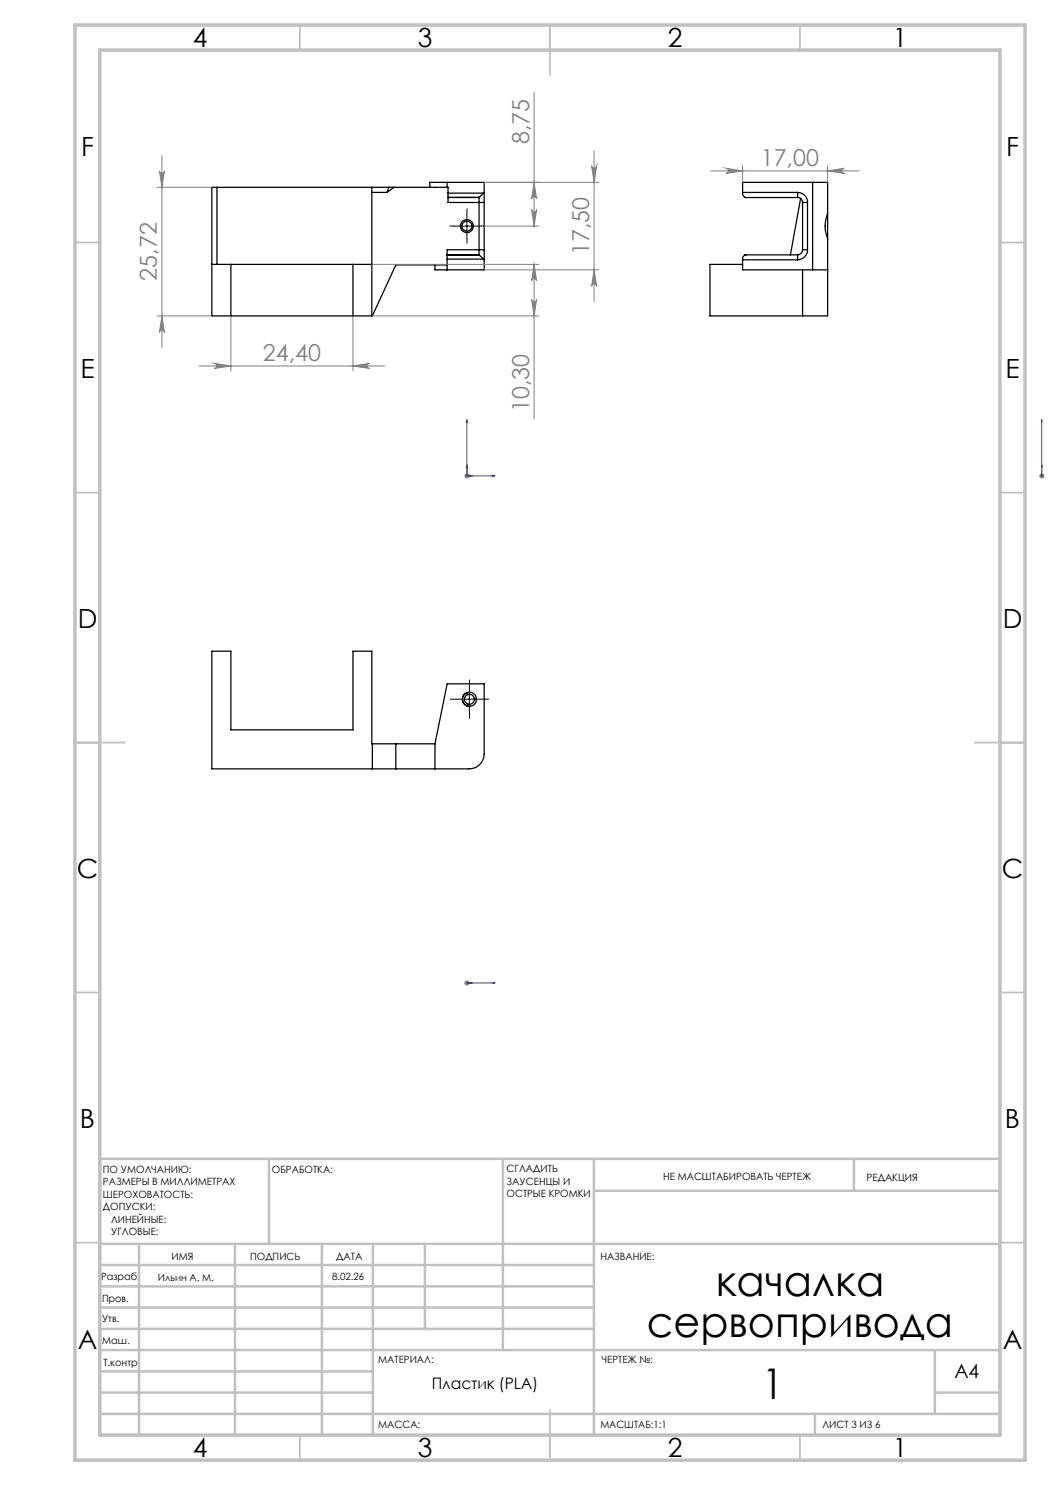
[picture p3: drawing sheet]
<svg xmlns="http://www.w3.org/2000/svg" width="210mm" height="297mm" viewBox="0 0 210 297" stroke-linecap="round" stroke-linejoin="round" font-family="sans-serif">
<g fill="none" stroke="#000" stroke-width=".25">
<path d="M43.4 37.5v15.4M74.4 37.5v25.7M74.4 38.5h3M77.8 37.5l-.4 1M78.8 37.5l-1.4 1M86 37.5v-1h10.8v2M89.4 36.5v1M89.6 38.6v.9M89.6 39.5v1h7.2M89.6 38.6v-1.1h-47.2v25.7h32.1l4.7-10.2h10.2M89.6 38.6h7.1M89.6 39.5h6.2"/>
<path d="M89.6 39.5h.1M95.8 39.5v11.5M95.8 39.5h.1M96.7 38.6l-.9 .9M96.8 38.5v2M96.8 38.5l-.1 .1M148.5 38.5h11M159.5 38.5a1.99 1.99 0 0 1 2 2M159.5 39.5a.96 .96 0 0 1 1 1M159.5 38.5v1M160.1 39.7l-2 11.3M162.5 36.5h3v6.1"/>
<path d="M162.5 36.5h-14v2.3l.5 .7h10.5M162.5 36.5v17.5M42.4 52.9h32M46.2 52.9v10.3M70.6 52.9v10.3M89.4 51h6.4l.9 .8M89.4 51v.8M89.4 51h.1M89.4 51.8v2.2M89.4 51.8h7.3M94.4 45.2h.3M96.7 51.8l.1 .2"/>
<path d="M96.8 49.9h-7.4v1.1M96.8 49.9v2.1M96.8 52v2h-9.8v-1M96.8 40.5v9.4M148.5 52h11M149 51l-.5 .6v2.4h14M149 51h.1M149 51h10.5M159.5 51v1M160.5 49.9a1.02 1.02 0 0 1-1 1.1M160.5 40.5h1M160.5 49.9h1"/>
<path d="M160.5 40.5v9.4M160.5 54v9.2M161.5 49.9a1.99 1.99 0 0 1-2 2.1M161.5 40.5v9.4M162.5 54h3M165.5 42.6a7 7 0 0 0 0 5.2M165.5 42.6v5.2M165.5 47.8v15.4h-23.5v-10.3h6.5M42.4 130.2h3.8v15.8h24.4v-15.8h3.8v18.6h12.6l2.4-12h7.4v14a3 3 0 0 1-3 3h-51.4zM93.4 138.6a1.41 1.41 0 0 0-.3 2.4M93.4 138.6l.1 .3M93.4 138.5v.1"/>
<path d="M93.5 138.9a1 1 0 0 0-.6 1 1 1 0 0 0 .6 .9M93.5 138.9a1.01 1.01 0 0 1 1.4 1 1.01 1.01 0 0 1-1.4 .9M94.9 139.8h.1M74.5 148.8v5M79.2 148.8v5M87 148.8v5M93.5 140.8l-.1 .4h.1M93.8 141.2h.2"/>
<circle cx="93.4" cy="45.2" r=".99"/>
<circle cx="93.4" cy="45.2" r="1.3"/>
<circle cx="93.9" cy="139.8" r="1.41"/>
</g>
<g fill="none" stroke="#00f" stroke-width=".2">
<path d="M93.4 93l.1 .5h-.3zM93.4 83.9l.1 .6h-.3zM93.4 83.9v11.3h5.6M93.9 95l.6 .2-.6 .1zM98.5 95l.5 .2-.5 .1zM208.4 95v.3zM208.4 93v.5v-.5M208.4 95.2h.1M208.4 83.9v.6v-.6M208.4 83.9v11.3M93.2 196.6h.3zM93.4 196.6h.1"/>
<path d="M93.4 196.6h5.6M94.5 196.6h-.6h.6M99 196.6h-.5h.5"/>
</g>
<g fill="none" stroke="#808080" stroke-width=".2">
<path d="M106.8 18.5v26.7M31.4 37.5h11M31.9 34.2a.49 .49 0 0 0 .5 .4 .49 .49 0 0 0 .5-.4l-.5 3.3zM32.4 31.1v38.4M96.8 36.5h23M106.8 36.5l.5 3.3a.49 .49 0 0 0-.5-.5 .49 .49 0 0 0-.5 .5zM118.3 33.2a.51 .51 0 0 0 .5 .5 .51 .51 0 0 0 .5-.5l-.5 3.3zM118.8 30.1v30.2M142.2 34.2h29.7M145.2 33.7l3.3 .5-3.3 .5a.51 .51 0 0 0 .5-.5 .51 .51 0 0 0-.5-.5zM148.5 33.2v3.3M165.5 33.2v3.3"/>
<path d="M165.5 34.2l3.3-.5a.51 .51 0 0 0-.5 .5 .51 .51 0 0 0 .5 .5zM74.4 52.9h33.4M96.8 54h23M96.9 45.2h10.9M106.3 41.9a.49 .49 0 0 0 .5 .5 .49 .49 0 0 0 .5-.5l-.5 3.3zM106.3 59.9a.49 .49 0 0 0 .5 .5 .49 .49 0 0 0 .5-.5l-.5 3.3zM106.8 52.9l.5 3.3a.49 .49 0 0 0-.5-.5 .49 .49 0 0 0-.5 .5zM106.8 52.9v30.9M118.8 54l.5 3.3a.51 .51 0 0 0-.5-.5 .51 .51 0 0 0-.5 .5zM31.4 63.2h11M32.4 63.2l.5 3.3a.49 .49 0 0 0-.5-.5 .49 .49 0 0 0-.5 .5zM39.8 73.2h37.1"/>
<path d="M42.9 72.7l3.3 .5-3.3 .5a.51 .51 0 0 0 .5-.5 .51 .51 0 0 0-.5-.5zM46.2 63.2v11M70.6 63.2v11M70.6 73.2l3.3-.5a.51 .51 0 0 0-.5 .5 .51 .51 0 0 0 .5 .5zM74.5 63.2h33.3M92.9 95.2h1M93 94.8l.7 .7M93.4 94.7v1M93.7 94.8l-.7 .7M207.9 95.2h.9M208 94.8l.7 .7M208.4 94.7v1"/>
<path d="M208.7 94.8l-.7 .7M92.9 196.6h1M93 196.2l.7 .8M93.4 196.1v1M93.7 196.2l-.7 .8"/>
</g>
<path d="M90.9 45.2h-1M93.4 42.7v-1M93.4 47.7v1M95.9 45.2h1M91.4 139.8h-1.4M93.9 137.3v-1.4M96.4 139.8h1.4M93.9 142.3v1.4" fill="none" stroke="#000" stroke-width=".2" stroke-dasharray="15.2 1.3 1.3 1.3" stroke-linecap="butt"/>
<g fill="none" stroke="#c0c0c0" stroke-width=".35">
<path d="M60 5v5M110 5v10M160 5v5M15 48.5h5M200 48.5h5M15 98.5h5M200 98.5h5M15 148.5h10M195 148.5h10M15 198.5h5M200 198.5h5M15 248.5h5"/>
<path d="M200 248.5h5M60 287v5M110 282v10M160 287v5"/>
</g>
<g fill="none" stroke="#c0c0c0" stroke-width=".5">
<path d="M53.8 231.8v17M100.6 231.8v38.2M118.8 231.8v55.2M118.8 238.2h81.2M170.8 231.8v6.4M200 231.8h-180v55.2M20 248.8h180M20 257.3h98.8M20 253h98.8M27.8 248.8v38.2M47 248.8v38.2M64.4 248.8v38.2"/>
<path d="M74.6 248.8v38.2M85 248.8v17M20 265.8h98.8M20 261.5h98.8M20 278.5h54.6M20 274.3h54.6M20 270h180M187 278.5h13M187 270v12.8M20 282.8h180M163 282.8v4.2"/>
</g>
<path d="M15 5h190v287h-190zM20 10h180v277h-180z" fill="none" stroke="#c0c0c0" stroke-width=".7"/>
<path d="M90.9 45.2h5M93.4 42.7v5M91.4 139.8h5M93.9 137.4v4.9" fill="none" stroke="#000" stroke-width=".2"/>
<g fill="#00f">
<path d="M98.5 95l.5 .2-.5 .1zM93.4 83.9l.1 .6h-.3z"/>
<path d="M208.4 95v.3zM208.4 93v.5zM98.5 196.6h.5zM93.2 196.6h.3zM93.9 196.6h.6zM93.2 196.6h.3z"/>
<path d="M93.9 95l.6 .2-.6 .1zM93.4 93l.1 .5h-.3zM208.4 95v.3zM208.4 83.9v.6z"/>
</g>
<g fill="#808080">
<path d="M42.9 72.7l3.3 .5-3.3 .5a.51 .51 0 0 0 .5-.5 .51 .51 0 0 0-.5-.5zM70.6 73.2l3.3-.5a.51 .51 0 0 0-.5 .5 .51 .51 0 0 0 .5 .5z"/>
<path d="M145.2 33.7l3.3 .5-3.3 .5a.51 .51 0 0 0 .5-.5 .51 .51 0 0 0-.5-.5zM165.5 34.2l3.3-.5a.51 .51 0 0 0-.5 .5 .51 .51 0 0 0 .5 .5z"/>
<path d="M106.3 41.9a.49 .49 0 0 0 .5 .5 .49 .49 0 0 0 .5-.5l-.5 3.3zM106.8 36.5l.5 3.3a.49 .49 0 0 0-.5-.5 .49 .49 0 0 0-.5 .5z"/>
<path d="M31.9 34.2a.49 .49 0 0 0 .5 .4 .49 .49 0 0 0 .5-.4l-.5 3.3zM32.4 63.2l.5 3.3a.49 .49 0 0 0-.5-.5 .49 .49 0 0 0-.5 .5zM106.8 52.9l.5 3.3a.49 .49 0 0 0-.5-.5 .49 .49 0 0 0-.5 .5zM106.3 59.9a.49 .49 0 0 0 .5 .5 .49 .49 0 0 0 .5-.5l-.5 3.3zM118.3 33.2a.51 .51 0 0 0 .5 .5 .51 .51 0 0 0 .5-.5l-.5 3.3zM118.8 54l.5 3.3a.51 .51 0 0 0-.5-.5 .51 .51 0 0 0-.5 .5z"/>
</g>
<g font-size="8.5">
<text x="143.2" y="259.3">качалка</text>
<text x="129.4" y="267.4">сервопривода</text>
<text x="152.5" y="279.7">1</text>
</g>
<g font-size="5.3">
<text x="38.5" y="9.5">4</text>
<text x="83.5" y="9.5">3</text>
<text x="133.6" y="9.5">2</text>
<text x="178.6" y="9.5">1</text>
<text x="16.2" y="31.3">F</text>
<text x="201.2" y="31.3">F</text>
<text x="16.1" y="75.5">E</text>
<text x="201.1" y="75.5">E</text>
<text x="15.5" y="125.5">D</text>
<text x="200.5" y="125.5">D</text>
<text x="15.4" y="175.5">C</text>
<text x="200.4" y="175.5">C</text>
<text x="16" y="225.5">B</text>
<text x="201" y="225.5">B</text>
<text x="15.5" y="269.8">A</text>
<text x="200.5" y="269.8">A</text>
<text x="38.5" y="291.5">4</text>
<text x="83.5" y="291.5">3</text>
<text x="133.6" y="291.5">2</text>
<text x="178.6" y="291.5">1</text>
</g>
<g font-size="4.7" fill="#808080">
<text x="105.8" y="28.8" transform="rotate(-90 105.8 28.8)">8,75</text>
<text x="152.2" y="33.1">17,00</text>
<text x="117.8" y="51" transform="rotate(-90 117.8 51)">17,50</text>
<text x="31.4" y="56.1" transform="rotate(-90 31.4 56.1)">25,72</text>
<text x="52.6" y="72.2">24,40</text>
<text x="105.8" y="82.5" transform="rotate(-90 105.8 82.5)">10,30</text>
</g>
<text font-size="3.9" x="190.9" y="275.5">A4</text>
<text font-size="3.2" x="86.3" y="277.9">Пластик (PLA)</text>
<g font-size="2">
<text x="20.6" y="234.6">ПО УМОЛЧАНИЮ:</text>
<text x="20.6" y="237.1">РАЗМЕРЫ В МИЛЛИМЕТРАХ</text>
<text x="20.6" y="239.6">ШЕРОХОВАТОСТЬ:</text>
<text x="54.4" y="234.6">ОБРАБОТКА:</text>
<text x="101.3" y="234.5">СГЛАДИТЬ</text>
<text x="101.3" y="237">ЗАУСЕНЦЫ И</text>
<text x="101.3" y="239.5">ОСТРЫЕ КРОМКИ</text>
<text x="132.6" y="236">НЕ МАСШТАБИРОВАТЬ ЧЕРТЕЖ</text>
<text x="173.3" y="236.2">РЕДАКЦИЯ</text>
<text x="20.6" y="242.1">ДОПУСКИ:</text>
<text x="22.2" y="244.6">ЛИНЕЙНЫЕ:</text>
<text x="22.2" y="247.1">УГЛОВЫЕ:</text>
<text x="34.3" y="252">ИМЯ</text>
<text x="50" y="251.9">ПОДПИСЬ</text>
<text x="67.2" y="251.9">ДАТА</text>
<text x="120.1" y="251.9">НАЗВАНИЕ:</text>
<text x="20.2" y="256.1">Разраб.</text>
<text x="31.6" y="256.1">Ильин А. М.</text>
<text x="66.4" y="255.9">8.02.26</text>
<text x="20.4" y="260.3">Пров.</text>
<text x="20.4" y="264.4">Утв.</text>
<text x="20.5" y="268.8">Маш.</text>
<text x="20.7" y="273.1">Т.контр</text>
<text x="75.6" y="272.5">МАТЕРИАЛ:</text>
<text x="120.4" y="272.5">ЧЕРТЕЖ №:</text>
<text x="75.6" y="285.5">МАССА:</text>
<text x="120.1" y="285.6">МАСШТАБ:1:1</text>
<text x="164.5" y="285.6">ЛИСТ 3 ИЗ 6</text>
</g>
</svg>
